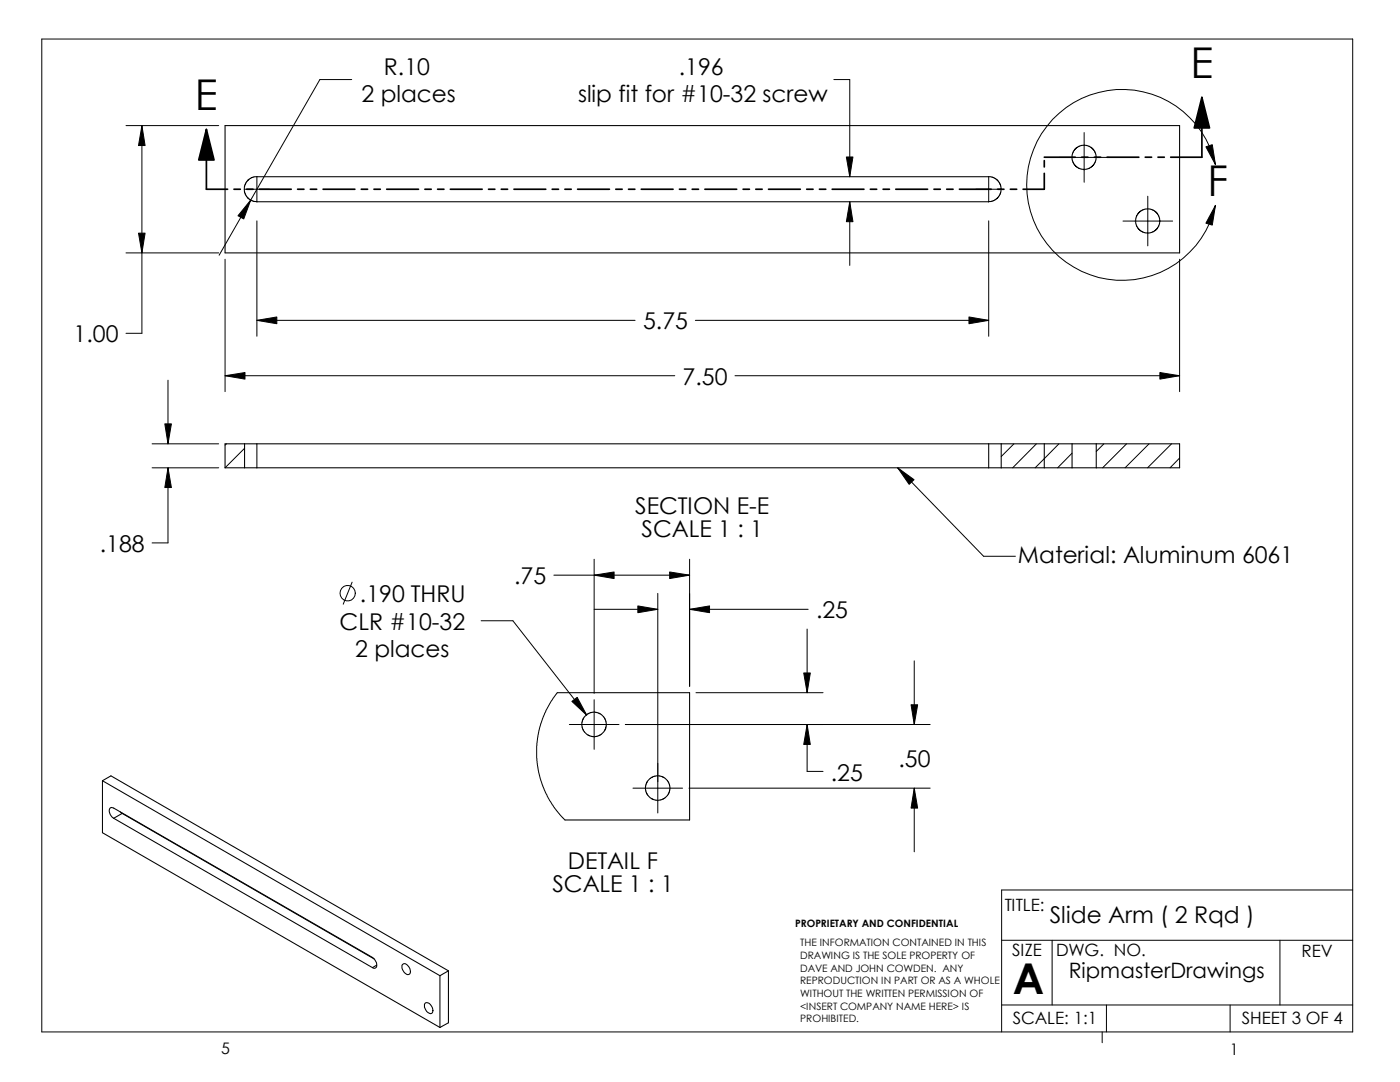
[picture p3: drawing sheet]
<svg xmlns="http://www.w3.org/2000/svg" width="279mm" height="216mm" viewBox="0 0 279 216" stroke-linecap="round" stroke-linejoin="round" font-family="sans-serif">
<g fill="none" stroke="#000" stroke-width=".2">
<path d="M8.3 7.8h261.7v198.1h-261.7zM70.2 15.9h-6.4l-20.1 35M166.4 15.9h3.2v19.4M25.1 25.1h18.5M28.3 25.1l.7 3.9h-1.4zM28.3 25.1v41.4h-3.2M48.7 37.8h5.1M50 39.9l-1.4 3.8-1.1-.6zM51.3 35.2v5.1M168.9 31.3h1.3l-.6 4zM194.8 37.8h5.1M197.3 35.2v5.1"/>
<path d="M211.4 31.4h9.9M216.4 26.5v9.9M229.1 39.2v9.9M240.7 29.3l1.2-.4 .7 4zM242.6 32.9a19.1 19.1 0 0 0-29.3-11.8 19.1 19.1 0 0 0 0 31.6 19.1 19.1 0 0 0 29.3-11.7M25.1 50.5h18.5M27.6 46.5h1.4l-.7 4zM44.9 51.7v26.4M51.3 44.1v23M169.6 40.3l.6 3.9h-1.3zM169.6 40.3v12.7M197.3 44.1v23"/>
<path d="M224.1 44.1h9.9M235.4 51.7v26.4M242.6 41l-.7 3.9-1.2-.4zM33.5 75.9v12.7M44.9 75l4-.7v1.3zM44.9 75h89.8M51.3 63.9l3.9-.7v1.4zM51.3 63.9h75.4M138.8 63.9h58.5M146.7 75h88.7M193.4 63.2l3.9 .7-3.9 .7zM231.5 74.3l3.9 .7-3.9 .6z"/>
<path d="M30.4 93.3h13.2M30.4 88.6h13.2M32.9 84.6h1.3l-.7 4zM33.5 93.3l.7 4h-1.3zM33.5 93.3v15h-3.1M45.2 88.6l-.3 .2M48.8 89.5l-3.9 3.8M179.2 93.3l3.2 2.4-1 .9zM179.2 93.3l17.1 17.7h6.3M202.4 88.6l-2.6 2.5M206.8 88.6l-4.7 4.7M211.3 88.6l-4.7 4.7"/>
<path d="M214 90.4l-2.9 2.9M220.3 88.6l-1.5 1.5M224.8 88.6l-4.8 4.7M229.3 88.6l-4.8 4.7M233.8 88.6l-4.8 4.7M235.4 91.4l-1.9 1.9M70.3 116.2l-1.8 4.4M110.5 114.8h27.1M118.6 114.8l4-.7v1.3zM118.6 111.6v26.7M131.3 118.4v43.8M133.6 114.1l4 .7-4 .6z"/>
<path d="M137.6 111.6v25.3M96 123.9h6.4l14.7 18.8M111.2 138.2l-1.2 1.7-.9 1.7-1.2 2.8-.8 3.9v3l.3 2.3 .4 1.8 1 2.6 1.7 3 1.2 1.6 1.1 1M114.1 140l1.1-.9 1.9 3.6zM118.6 121.6h12.7M118.6 139.6v9.9M127.3 120.9l4 .7-4 .7zM137.6 121.6l4-.7v1.4zM137.6 121.6h23.7M138.9 138.2h25.4M160.4 134.3h1.3l-.6 3.9zM161.1 125.5v12.7"/>
<path d="M182.5 131.9v12.7M113.6 144.6h9.9M124.8 144.6h60.8M126.3 157.3h9.9M137.5 157.3h48.1M161.1 144.6l.6 3.9h-1.3zM161.1 144.6v9.3h3.2M181.8 140.6h1.3l-.6 4zM182.5 157.3l.6 3.9h-1.3zM182.5 157.3v12.7M270 177.6h-70.1v28.3M199.9 187.6h70.1"/>
<path d="M210 187.6v12.9M255.4 187.6v12.9M199.9 200.5h70.1M220 205.9v2.2M220.8 200.5v5.4M245.5 200.5v5.4"/>
<circle cx="69.4" cy="118.4" r="1.54"/>
</g>
<g fill="none" stroke="#000" stroke-width=".21">
<path d="M44.9 25.1h190.5v25.4h-190.5zM49.4 36.1l.6-.5 .8-.3h146.9l.8 .3 .7 .5 .4 .7 .2 .9-.2 1-.4 .7-1 .7-.9 .2h-146l-1-.2-.6-.3-.8-1.1-.1-1.4zM218.8 31.4l-.2 1-.4 .5-.9 .7-.9 .2-1.1-.2-.5-.3-.5-.5-.3-1v-.9l.3-.9 .7-.6 .9-.4h1.1l.9 .5 .7 .9 .2 1M231.5 44.1l-.2 1-.4 .5-.9 .7-.9 .2-1.1-.2-.5-.3-.5-.5-.3-1v-.9l.3-.9 .7-.6 .9-.4h1.1l.9 .5 .7 .9 .2 1M44.9 88.6h190.5v4.7h-190.5zM48.8 88.6v4.7M51.3 88.6v4.7M197.3 88.6v4.7M199.8 88.6v4.7M208.4 88.6v4.7M214 88.6v4.7M218.8 88.6v4.7"/>
<path d="M111.2 138.2h26.4v25.4h-24.8M20.4 155.8l67.4 38.9M20.4 155.8v10.4l67.4 38.8M20.4 155.8l1.7-1 67.4 38.9M120.9 145.2l-.4 .8-.7 .7-.9 .3-1-.1-.8-.4-.7-.7-.3-.9 .1-1.1 .4-.7 .7-.7 .9-.3 1.1 .1 .7 .4 .7 .7 .3 .9-.1 1.1M133.6 157.9l-.4 .8-.7 .7-.9 .3-1-.1-.8-.4-.7-.7-.3-.9 .1-1.1 .4-.7 .7-.7 .9-.3 1.1 .1 .7 .4 .7 .7 .3 .9-.1 1.1M22.7 163.3a1.56 1.56 0 0 1-.7-2.1h.7l51.6 29.9a1.49 1.49 0 0 1 .7 2l-.4 .1-.3-.1M22.7 163.3l51.6 29.8M24 162l.4 .3M24.4 162.3l-1.7 1M24.4 162.3l50.3 29M75.2 192.6l-.9 .5"/>
<path d="M80.3 192.4a.83 .83 0 0 1 1.3 .6l.3 .6a.58 .58 0 0 1-.2 .8 .58 .58 0 0 1-.8-.1l-.2-.2a1.57 1.57 0 0 1-.4-1.7zM87.8 194.7v10.3M89.5 193.7v10.4l-1.7 .9M89.5 193.7l-1.7 1M84.8 200.2a.89 .89 0 0 1 1.3 .5l.3 .6a.59 .59 0 0 1-.2 .8 .59 .59 0 0 1-.8 0l-.4-.5a1.24 1.24 0 0 1-.2-1.4z"/>
</g>
<g fill="#000">
<path d="M239.9 19.4l1.5 6.1h-3.1zM28.3 25.1l.7 3.9h-1.4zM41.2 25.8l1.5 6.1h-3zM50 39.9l-1.4 3.8-1.1-.6zM168.9 31.3h1.3l-.6 4zM240.7 29.3l1.2-.4 .7 4zM27.6 46.5h1.4l-.7 4zM169.6 40.3l.6 3.9h-1.3zM242.6 41l-.7 3.9-1.2-.4zM44.9 75l4-.7v1.3zM51.3 63.9l3.9-.7v1.4zM193.4 63.2l3.9 .7-3.9 .7z"/>
<path d="M231.5 74.3l3.9 .7-3.9 .6zM33.5 93.3l.7 4h-1.3zM32.9 84.6h1.3l-.7 4zM179.2 93.3l3.2 2.4-1 .9zM118.6 114.8l4-.7v1.3zM133.6 114.1l4 .7-4 .6zM127.3 120.9l4 .7-4 .7zM137.6 121.6l4-.7v1.4zM160.4 134.3h1.3l-.6 3.9zM114.1 140l1.1-.9 1.9 3.6zM161.1 144.6l.6 3.9h-1.3zM182.5 157.3l.6 3.9h-1.3z"/>
<path d="M181.8 140.6h1.3l-.6 4z"/>
</g>
<g fill="none" stroke="#000" stroke-width=".34">
<path d="M239.9 19.4l1.5 6.1h-3.1zM239.9 19.4v12h-6.3M41.2 25.8l1.5 6.1h-3zM41.2 25.8v12h4.2M46.7 37.8h1.3M49.2 37.8h1.3M51.8 37.8h6.3M59.4 37.8h1.3M61.9 37.8h1.3M64.5 37.8h6.3M72.1 37.8h1.3M74.6 37.8h1.3"/>
<path d="M77.2 37.8h6.3M84.8 37.8h1.3M87.3 37.8h1.3M89.9 37.8h6.3M97.5 37.8h1.3M100 37.8h1.3M102.6 37.8h6.3M110.2 37.8h1.3M112.7 37.8h1.3M115.3 37.8h6.3M122.9 37.8h1.3M125.4 37.8h1.3"/>
<path d="M128 37.8h6.3M135.6 37.8h1.3M138.1 37.8h1.3M140.7 37.8h6.3M148.3 37.8h1.3M150.8 37.8h1.3M153.4 37.8h6.3M161 37.8h1.3M163.5 37.8h1.3M166.1 37.8h6.3M173.7 37.8h1.3M176.2 37.8h1.3"/>
<path d="M178.8 37.8h6.3M186.4 37.8h1.3M188.9 37.8h1.3M191.5 37.8h6.3M199.1 37.8h1.3M201.6 37.8h1.3M208.4 34.6v3.2h-4.2M208.4 32v1.3M208.4 31.4h6.2M215.9 31.4h1.2M218.4 31.4h1.3M220.9 31.4h6.4"/>
<path d="M228.6 31.4h1.2M231.1 31.4h1.3"/>
</g>
<g font-size="8.5">
<text x="237.6" y="15.6">E</text>
<text x="38.9" y="22">E</text>
<text x="241" y="39.1">F</text>
<text x="202.1" y="198.2">A</text>
</g>
<g font-size="4.6">
<text x="76.6" y="14.9">R.10</text>
<text x="135.5" y="14.9">.196</text>
<text x="72.1" y="20.4">2 places</text>
<text x="115.4" y="20.4">slip fit for #10-32 screw</text>
<text x="128.4" y="65.7">5.75</text>
<text x="14.7" y="68.3">1.00</text>
<text x="136.2" y="76.8">7.50</text>
<text x="126.8" y="102.6">SECTION E-E</text>
<text x="128.1" y="107.1">SCALE 1 : 1</text>
<text x="19.9" y="110.2">.188</text>
<text x="203.2" y="112.3">Material: Aluminum 6061</text>
<text x="102.6" y="116.6">.75</text>
<text x="67.8" y="125.7">CLR #10-32</text>
<text x="71.8" y="120.2">.190 THRU</text>
<text x="162.9" y="123.4">.25</text>
<text x="70.9" y="131.2">2 places</text>
<text x="165.8" y="155.7">.25</text>
<text x="179.3" y="153">.50</text>
<text x="113.3" y="173.5">DETAIL F</text>
<text x="110.2" y="178">SCALE 1 : 1</text>
<text x="209.5" y="184.1">Slide Arm ( 2 Rqd )</text>
</g>
<text font-size="4.2" x="213.3" y="195.1">RipmasterDrawings</text>
<g font-size="3.4">
<text x="200.5" y="181.8">TITLE:</text>
<text x="202" y="190.8">SIZE</text>
<text x="210.8" y="190.8">DWG. NO.</text>
<text x="259.8" y="190.9">REV</text>
<text x="202.1" y="204.4">SCALE: 1:1</text>
<text x="247.8" y="204.4">SHEET 3 OF 4</text>
</g>
<g font-size="3.2">
<text x="44.2" y="210.4">5</text>
<text x="245.4" y="210.6">1</text>
</g>
<g font-size="2">
<text x="158.7" y="184.9">PROPRIETARY AND CONFIDENTIAL</text>
<text x="159.7" y="188.8">THE INFORMATION CONTAINED IN THIS</text>
<text x="159.7" y="191.4">DRAWING IS THE SOLE PROPERTY OF</text>
<text x="159.7" y="193.9">DAVE AND JOHN COWDEN. ANY</text>
<text x="159.7" y="196.4">REPRODUCTION IN PART OR AS A WHOLE</text>
<text x="159.7" y="199">WITHOUT THE WRITTEN PERMISSION OF</text>
<text x="159.7" y="201.5">&lt;INSERT COMPANY NAME HERE&gt; IS</text>
<text x="159.7" y="204">PROHIBITED.</text>
</g>
</svg>
